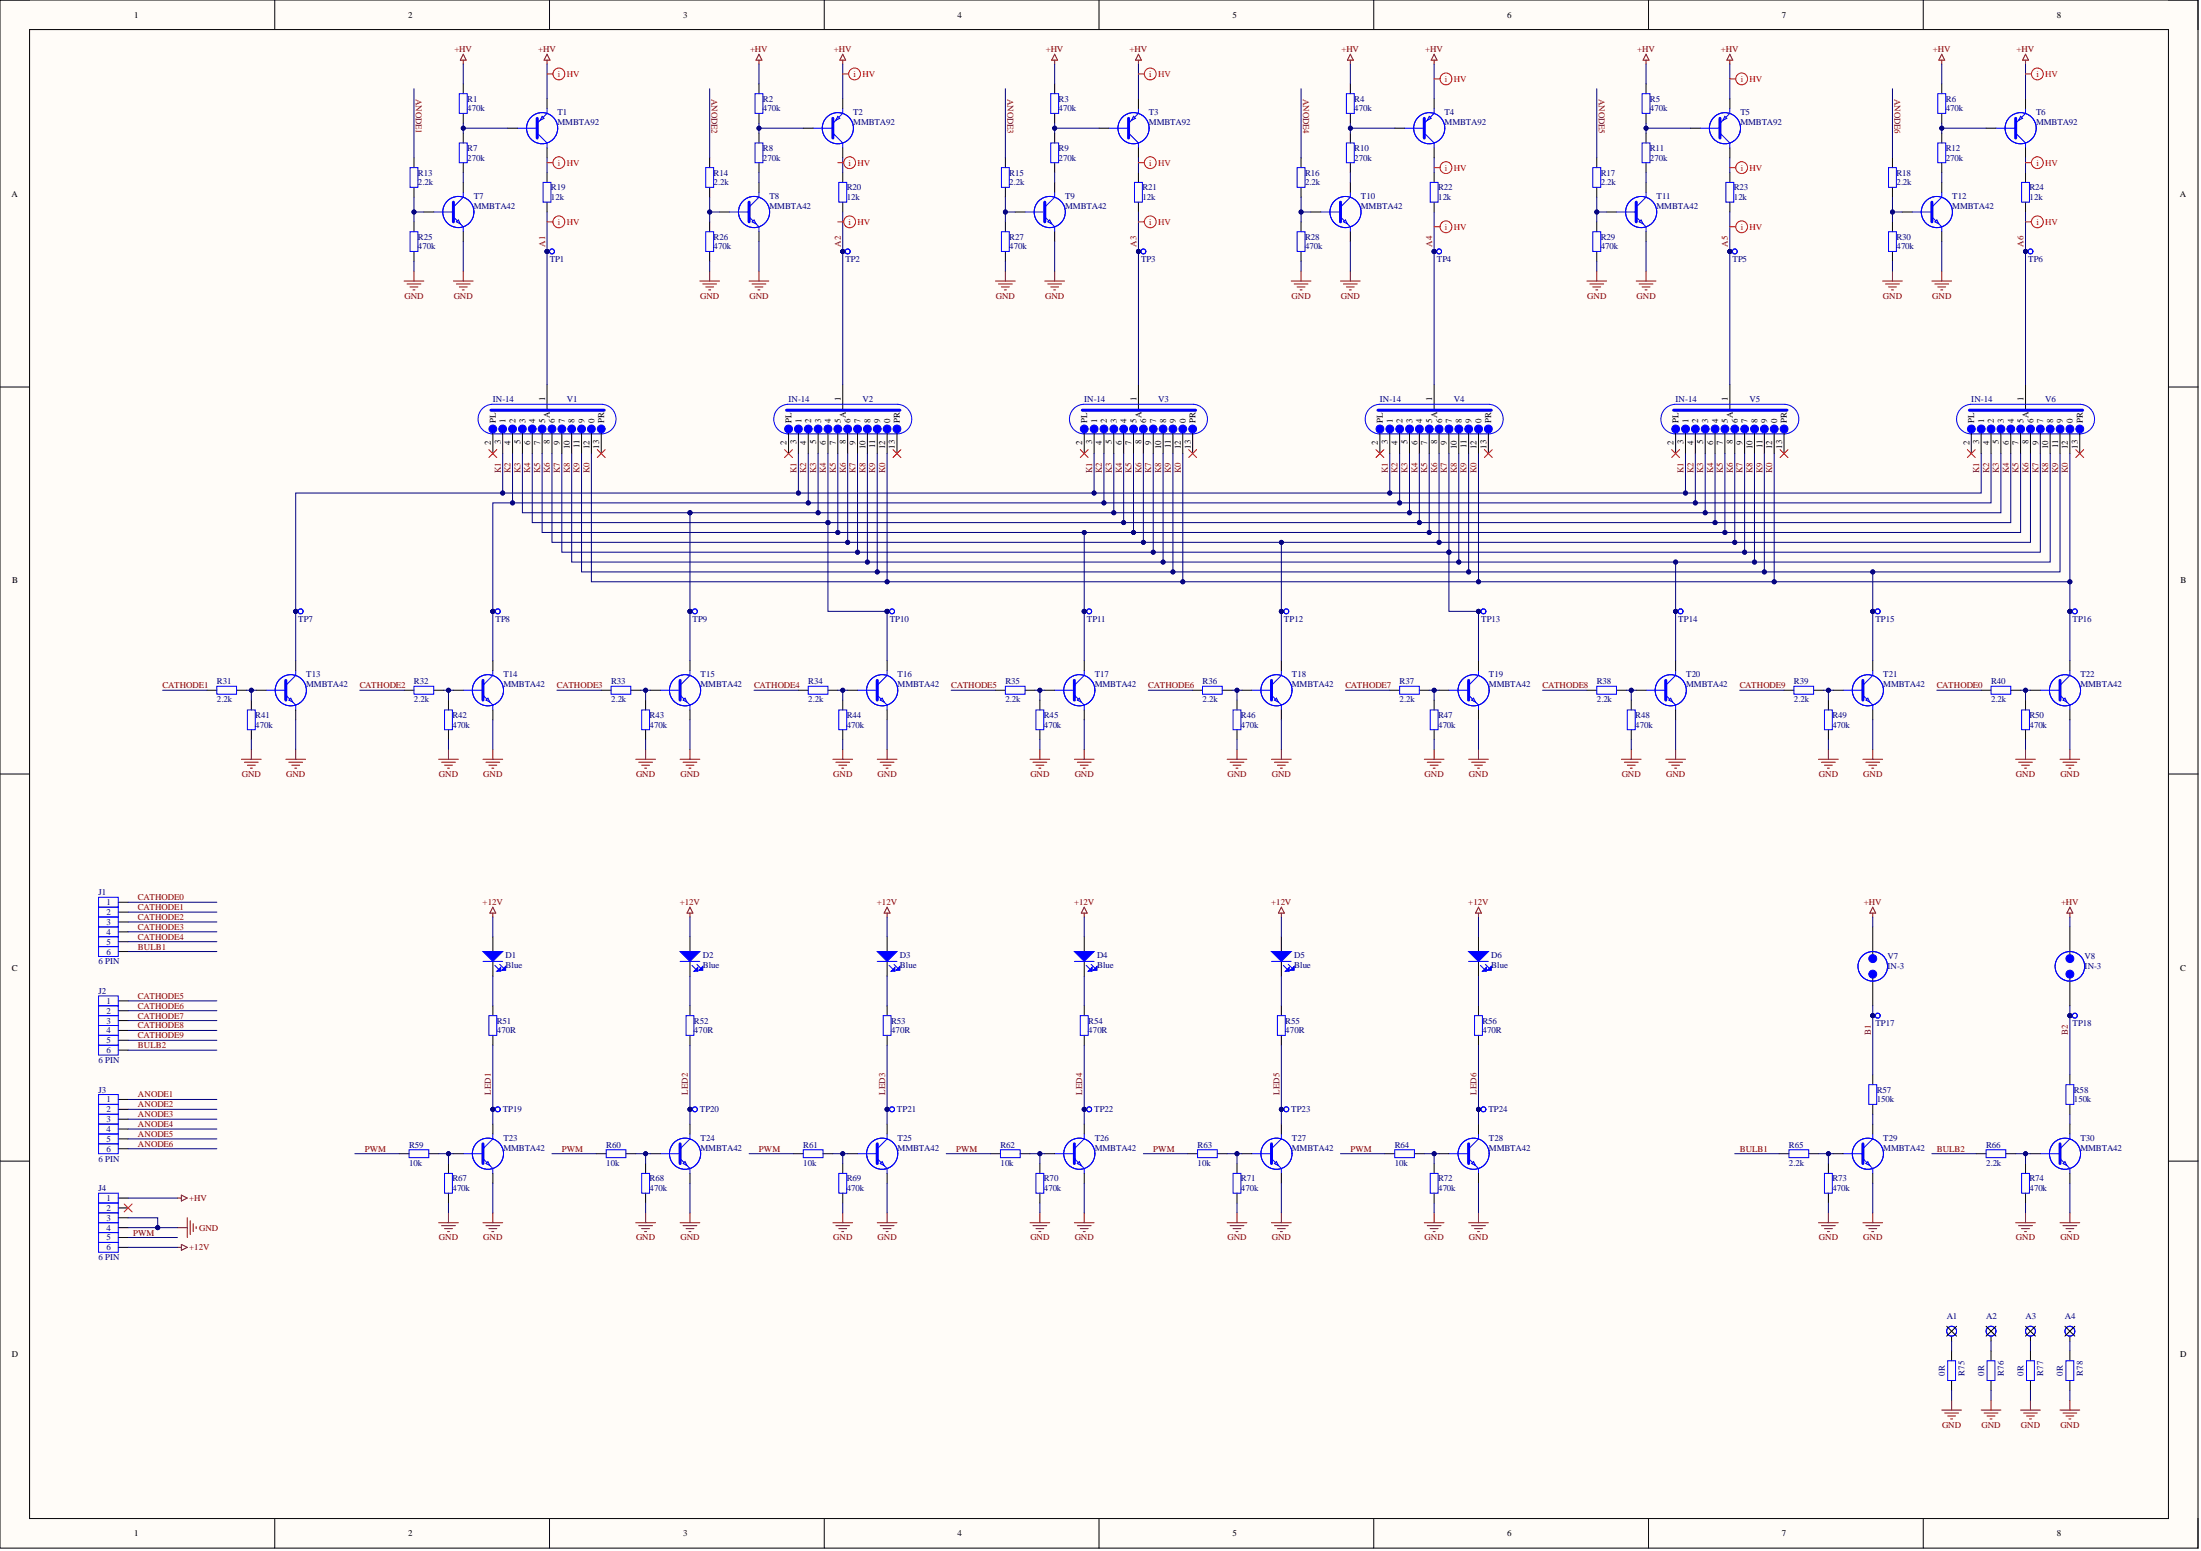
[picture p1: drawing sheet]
# Altium project NIXIE_Display.PrjPcb
1 sheet, 154 parts. Net scope: global (net labels, ports and power ports of the same name join across sheets).
Board file: NIXIE_Display.PcbDoc

## Sheet NIXIE_Display.SchDoc
size A2; SheetNumber: 1; SheetTotal: 1

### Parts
A1  3mm  [HOLE M3]  (value not drawn)
A2  3mm  [HOLE M3]  (value not drawn)
A3  3mm  [HOLE M3]  (value not drawn)
A4  3mm  [HOLE M3]  (value not drawn)
D1  Blue  [LED 0805]
D2  Blue  [LED 0805]
D3  Blue  [LED 0805]
D4  Blue  [LED 0805]
D5  Blue  [LED 0805]
D6  Blue  [LED 0805]
J1  6 PIN  [MECHANICAL PINHEADER 6P 2.54MM MALE]
J2  6 PIN  [MECHANICAL PINHEADER 6P 2.54MM MALE]
J3  6 PIN  [MECHANICAL PINHEADER 6P 2.54MM MALE]
J4  6 PIN  [MECHANICAL PINHEADER 6P 2.54MM MALE]
R1  470k  [RESISTOR 1206]
R2  470k  [RESISTOR 1206]
R3  470k  [RESISTOR 1206]
R4  470k  [RESISTOR 1206]
R5  470k  [RESISTOR 1206]
R6  470k  [RESISTOR 1206]
R7  270k  [RESISTOR 1206]
R8  270k  [RESISTOR 1206]
R9  270k  [RESISTOR 1206]
R10  270k  [RESISTOR 1206]
R11  270k  [RESISTOR 1206]
R12  270k  [RESISTOR 1206]
R13  2.2k  [RESISTOR 0603]
R14  2.2k  [RESISTOR 0603]
R15  2.2k  [RESISTOR 0603]
R16  2.2k  [RESISTOR 0603]
R17  2.2k  [RESISTOR 0603]
R18  2.2k  [RESISTOR 0603]
R19  12k  [RESISTOR 0603]
R20  12k  [RESISTOR 0603]
R21  12k  [RESISTOR 0603]
R22  12k  [RESISTOR 0603]
R23  12k  [RESISTOR 0603]
R24  12k  [RESISTOR 0603]
R25  470k  [RESISTOR 0603]
R26  470k  [RESISTOR 0603]
R27  470k  [RESISTOR 0603]
R28  470k  [RESISTOR 0603]
R29  470k  [RESISTOR 0603]
R30  470k  [RESISTOR 0603]
R31  2.2k  [RESISTOR 0603]
R32  2.2k  [RESISTOR 0603]
R33  2.2k  [RESISTOR 0603]
R34  2.2k  [RESISTOR 0603]
R35  2.2k  [RESISTOR 0603]
R36  2.2k  [RESISTOR 0603]
R37  2.2k  [RESISTOR 0603]
R38  2.2k  [RESISTOR 0603]
R39  2.2k  [RESISTOR 0603]
R40  2.2k  [RESISTOR 0603]
R41  470k  [RESISTOR 0603]
R42  470k  [RESISTOR 0603]
R43  470k  [RESISTOR 0603]
R44  470k  [RESISTOR 0603]
R45  470k  [RESISTOR 0603]
R46  470k  [RESISTOR 0603]
R47  470k  [RESISTOR 0603]
R48  470k  [RESISTOR 0603]
R49  470k  [RESISTOR 0603]
R50  470k  [RESISTOR 0603]
R51  470R  [RESISTOR 0603]
R52  470R  [RESISTOR 0603]
R53  470R  [RESISTOR 0603]
R54  470R  [RESISTOR 0603]
R55  470R  [RESISTOR 0603]
R56  470R  [RESISTOR 0603]
R57  150k  [RESISTOR 0603]
R58  150k  [RESISTOR 0603]
R59  10k  [RESISTOR 0603]
R60  10k  [RESISTOR 0603]
R61  10k  [RESISTOR 0603]
R62  10k  [RESISTOR 0603]
R63  10k  [RESISTOR 0603]
R64  10k  [RESISTOR 0603]
R65  2.2k  [RESISTOR 0603]
R66  2.2k  [RESISTOR 0603]
R67  470k  [RESISTOR 0603]
R68  470k  [RESISTOR 0603]
R69  470k  [RESISTOR 0603]
R70  470k  [RESISTOR 0603]
R71  470k  [RESISTOR 0603]
R72  470k  [RESISTOR 0603]
R73  470k  [RESISTOR 0603]
R74  470k  [RESISTOR 0603]
R75  0R  [RESISTOR 0603]
R76  0R  [RESISTOR 0603]
R77  0R  [RESISTOR 0603]
R78  0R  [RESISTOR 0603]
T1  MMBTA92  [SOT23-3]
T2  MMBTA92  [SOT23-3]
T3  MMBTA92  [SOT23-3]
T4  MMBTA92  [SOT23-3]
T5  MMBTA92  [SOT23-3]
T6  MMBTA92  [SOT23-3]
T7  MMBTA42  [SOT23-3]
T8  MMBTA42  [SOT23-3]
T9  MMBTA42  [SOT23-3]
T10  MMBTA42  [SOT23-3]
T11  MMBTA42  [SOT23-3]
T12  MMBTA42  [SOT23-3]
T13  MMBTA42  [SOT23-3]
T14  MMBTA42  [SOT23-3]
T15  MMBTA42  [SOT23-3]
T16  MMBTA42  [SOT23-3]
T17  MMBTA42  [SOT23-3]
T18  MMBTA42  [SOT23-3]
T19  MMBTA42  [SOT23-3]
T20  MMBTA42  [SOT23-3]
T21  MMBTA42  [SOT23-3]
T22  MMBTA42  [SOT23-3]
T23  MMBTA42  [SOT23-3]
T24  MMBTA42  [SOT23-3]
T25  MMBTA42  [SOT23-3]
T26  MMBTA42  [SOT23-3]
T27  MMBTA42  [SOT23-3]
T28  MMBTA42  [SOT23-3]
T29  MMBTA42  [SOT23-3]
T30  MMBTA42  [SOT23-3]
TP1  1mm  [TEST POINT 1MM]  (value not drawn)
TP2  1mm  [TEST POINT 1MM]  (value not drawn)
TP3  1mm  [TEST POINT 1MM]  (value not drawn)
TP4  1mm  [TEST POINT 1MM]  (value not drawn)
TP5  1mm  [TEST POINT 1MM]  (value not drawn)
TP6  1mm  [TEST POINT 1MM]  (value not drawn)
TP7  1mm  [TEST POINT 1MM]  (value not drawn)
TP8  1mm  [TEST POINT 1MM]  (value not drawn)
TP9  1mm  [TEST POINT 1MM]  (value not drawn)
TP10  1mm  [TEST POINT 1MM]  (value not drawn)
TP11  1mm  [TEST POINT 1MM]  (value not drawn)
TP12  1mm  [TEST POINT 1MM]  (value not drawn)
TP13  1mm  [TEST POINT 1MM]  (value not drawn)
TP14  1mm  [TEST POINT 1MM]  (value not drawn)
TP15  1mm  [TEST POINT 1MM]  (value not drawn)
TP16  1mm  [TEST POINT 1MM]  (value not drawn)
TP17  1mm  [TEST POINT 1MM]  (value not drawn)
TP18  1mm  [TEST POINT 1MM]  (value not drawn)
TP19  1mm  [TEST POINT 1MM]  (value not drawn)
TP20  1mm  [TEST POINT 1MM]  (value not drawn)
TP21  1mm  [TEST POINT 1MM]  (value not drawn)
TP22  1mm  [TEST POINT 1MM]  (value not drawn)
TP23  1mm  [TEST POINT 1MM]  (value not drawn)
TP24  1mm  [TEST POINT 1MM]  (value not drawn)
V1  IN-14  [IN-14]
V2  IN-14  [IN-14]
V3  IN-14  [IN-14]
V4  IN-14  [IN-14]
V5  IN-14  [IN-14]
V6  IN-14  [IN-14]
V7  IN-3  [IN-3]
V8  IN-3  [IN-3]

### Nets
+12V: D1.1 D2.1 D3.1 D4.1 D5.1 D6.1 J4.6
+HV: J4.1 R1.2 R2.2 R3.2 R4.2 R5.2 R6.2 T1.2(E) T2.2(E) T3.2(E) T4.2(E) T5.2(E) T6.2(E) V7.2 V8.2
GND: J4.3 J4.4 R25.1 R26.1 R27.1 R28.1 R29.1 R30.1 R41.1 R42.1 R43.1 R44.1 R45.1 R46.1 R47.1 R48.1 R49.1 R50.1 R67.1 R68.1 R69.1 R70.1 R71.1 R72.1 R73.1 R74.1 R75.1 R76.1 R77.1 R78.1 T7.2(E) T8.2(E) T9.2(E) T10.2(E) T11.2(E) T12.2(E) T13.2(E) T14.2(E) T15.2(E) T16.2(E) T17.2(E) T18.2(E) T19.2(E) T20.2(E) T21.2(E) T22.2(E) T23.2(E) T24.2(E) T25.2(E) T26.2(E) T27.2(E) T28.2(E) T29.2(E) T30.2(E)
A1: R19.1 TP1.1 V1.1(A)
A2: R20.1 TP2.1 V2.1(A)
A3: R21.1 TP3.1 V3.1(A)
A4: R22.1 TP4.1 V4.1(A)
A5: R23.1 TP5.1 V5.1(A)
A6: R24.1 TP6.1 V6.1(A)
ANODE1: J3.1 R13.1
ANODE2: J3.2 R14.1
ANODE3: J3.3 R15.1
ANODE4: J3.4 R16.1
ANODE5: J3.5 R17.1
ANODE6: J3.6 R18.1
B1: R57.2 TP17.1 V7.1
B2: R58.2 TP18.1 V8.1
BULB1: J1.6 R65.1
BULB2: J2.6 R66.1
CATHODE0: J1.1 R40.1
CATHODE1: J1.2 R31.1
CATHODE2: J1.3 R32.1
CATHODE3: J1.4 R33.1
CATHODE4: J1.5 R34.1
CATHODE5: J2.1 R35.1
CATHODE6: J2.2 R36.1
CATHODE7: J2.3 R37.1
CATHODE8: J2.4 R38.1
CATHODE9: J2.5 R39.1
K0: T22.3(C) TP16.1 V1.12(0) V2.12(0) V3.12(0) V4.12(0) V5.12(0) V6.12(0)
K1: T13.3(C) TP7.1 V1.3(1) V2.3(1) V3.3(1) V4.3(1) V5.3(1) V6.3(1)
K2: T14.3(C) TP8.1 V1.4(2) V2.4(2) V3.4(2) V4.4(2) V5.4(2) V6.4(2)
K3: T15.3(C) TP9.1 V1.5(3) V2.5(3) V3.5(3) V4.5(3) V5.5(3) V6.5(3)
K4: T16.3(C) TP10.1 V1.6(4) V2.6(4) V3.6(4) V4.6(4) V5.6(4) V6.6(4)
K5: T17.3(C) TP11.1 V1.7(5) V2.7(5) V3.7(5) V4.7(5) V5.7(5) V6.7(5)
K6: T18.3(C) TP12.1 V1.8(6) V2.8(6) V3.8(6) V4.8(6) V5.8(6) V6.8(6)
K7: T19.3(C) TP13.1 V1.9(7) V2.9(7) V3.9(7) V4.9(7) V5.9(7) V6.9(7)
K8: T20.3(C) TP14.1 V1.10(8) V2.10(8) V3.10(8) V4.10(8) V5.10(8) V6.10(8)
K9: T21.3(C) TP15.1 V1.11(9) V2.11(9) V3.11(9) V4.11(9) V5.11(9) V6.11(9)
LED1: R51.1 T23.3(C) TP19.1
LED2: R52.1 T24.3(C) TP20.1
LED3: R53.1 T25.3(C) TP21.1
LED4: R54.1 T26.3(C) TP22.1
LED5: R55.1 T27.3(C) TP23.1
LED6: R56.1 T28.3(C) TP24.1
PWM: J4.5 R59.1 R60.1 R61.1 R62.1 R63.1 R64.1
NetA1_1: A1.1 R75.2
NetA2_1: A2.1 R76.2
NetA3_1: A3.1 R77.2
NetA4_1: A4.1 R78.2
NetD1_2: D1.2 R51.2
NetD2_2: D2.2 R52.2
NetD3_2: D3.2 R53.2
NetD4_2: D4.2 R54.2
NetD5_2: D5.2 R55.2
NetD6_2: D6.2 R56.2
NetR1_1: R1.1 R7.2 T1.1(B)
NetR2_1: R2.1 R8.2 T2.1(B)
NetR3_1: R3.1 R9.2 T3.1(B)
NetR4_1: R4.1 R10.2 T4.1(B)
NetR5_1: R5.1 R11.2 T5.1(B)
NetR6_1: R6.1 R12.2 T6.1(B)
NetR7_1: R7.1 T7.3(C)
NetR8_1: R8.1 T8.3(C)
NetR9_1: R9.1 T9.3(C)
NetR10_1: R10.1 T10.3(C)
NetR11_1: R11.1 T11.3(C)
NetR12_1: R12.1 T12.3(C)
NetR13_2: R13.2 R25.2 T7.1(B)
NetR14_2: R14.2 R26.2 T8.1(B)
NetR15_2: R15.2 R27.2 T9.1(B)
NetR16_2: R16.2 R28.2 T10.1(B)
NetR17_2: R17.2 R29.2 T11.1(B)
NetR18_2: R18.2 R30.2 T12.1(B)
NetR19_2: R19.2 T1.3(C)
NetR20_2: R20.2 T2.3(C)
NetR21_2: R21.2 T3.3(C)
NetR22_2: R22.2 T4.3(C)
NetR23_2: R23.2 T5.3(C)
NetR24_2: R24.2 T6.3(C)
NetR31_2: R31.2 R41.2 T13.1(B)
NetR32_2: R32.2 R42.2 T14.1(B)
NetR33_2: R33.2 R43.2 T15.1(B)
NetR34_2: R34.2 R44.2 T16.1(B)
NetR35_2: R35.2 R45.2 T17.1(B)
NetR36_2: R36.2 R46.2 T18.1(B)
NetR37_2: R37.2 R47.2 T19.1(B)
NetR38_2: R38.2 R48.2 T20.1(B)
NetR39_2: R39.2 R49.2 T21.1(B)
NetR40_2: R40.2 R50.2 T22.1(B)
NetR57_1: R57.1 T29.3(C)
NetR58_1: R58.1 T30.3(C)
NetR59_2: R59.2 R67.2 T23.1(B)
NetR60_2: R60.2 R68.2 T24.1(B)
NetR61_2: R61.2 R69.2 T25.1(B)
NetR62_2: R62.2 R70.2 T26.1(B)
NetR63_2: R63.2 R71.2 T27.1(B)
NetR64_2: R64.2 R72.2 T28.1(B)
NetR65_2: R65.2 R73.2 T29.1(B)
NetR66_2: R66.2 R74.2 T30.1(B)

Not connected (* = marked no-connect by the designer): J4 2*; V1 2(PL)* 13(PR)*; V2 2(PL)* 13(PR)*; V3 2(PL)* 13(PR)*; V4 2(PL)* 13(PR)*; V5 2(PL)* 13(PR)*; V6 2(PL)* 13(PR)*

### Layout directives
net class HV: (no net found under the mark), +HV, A1, A3, A4, A5, A6, NetR19_2, NetR21_2, NetR22_2, NetR23_2, NetR24_2

## Assembly variants
IN14: not fitted V2 V4 V6 V8 V10 V12
IN12: not fitted V1 V3 V5 V7 V9 V11
